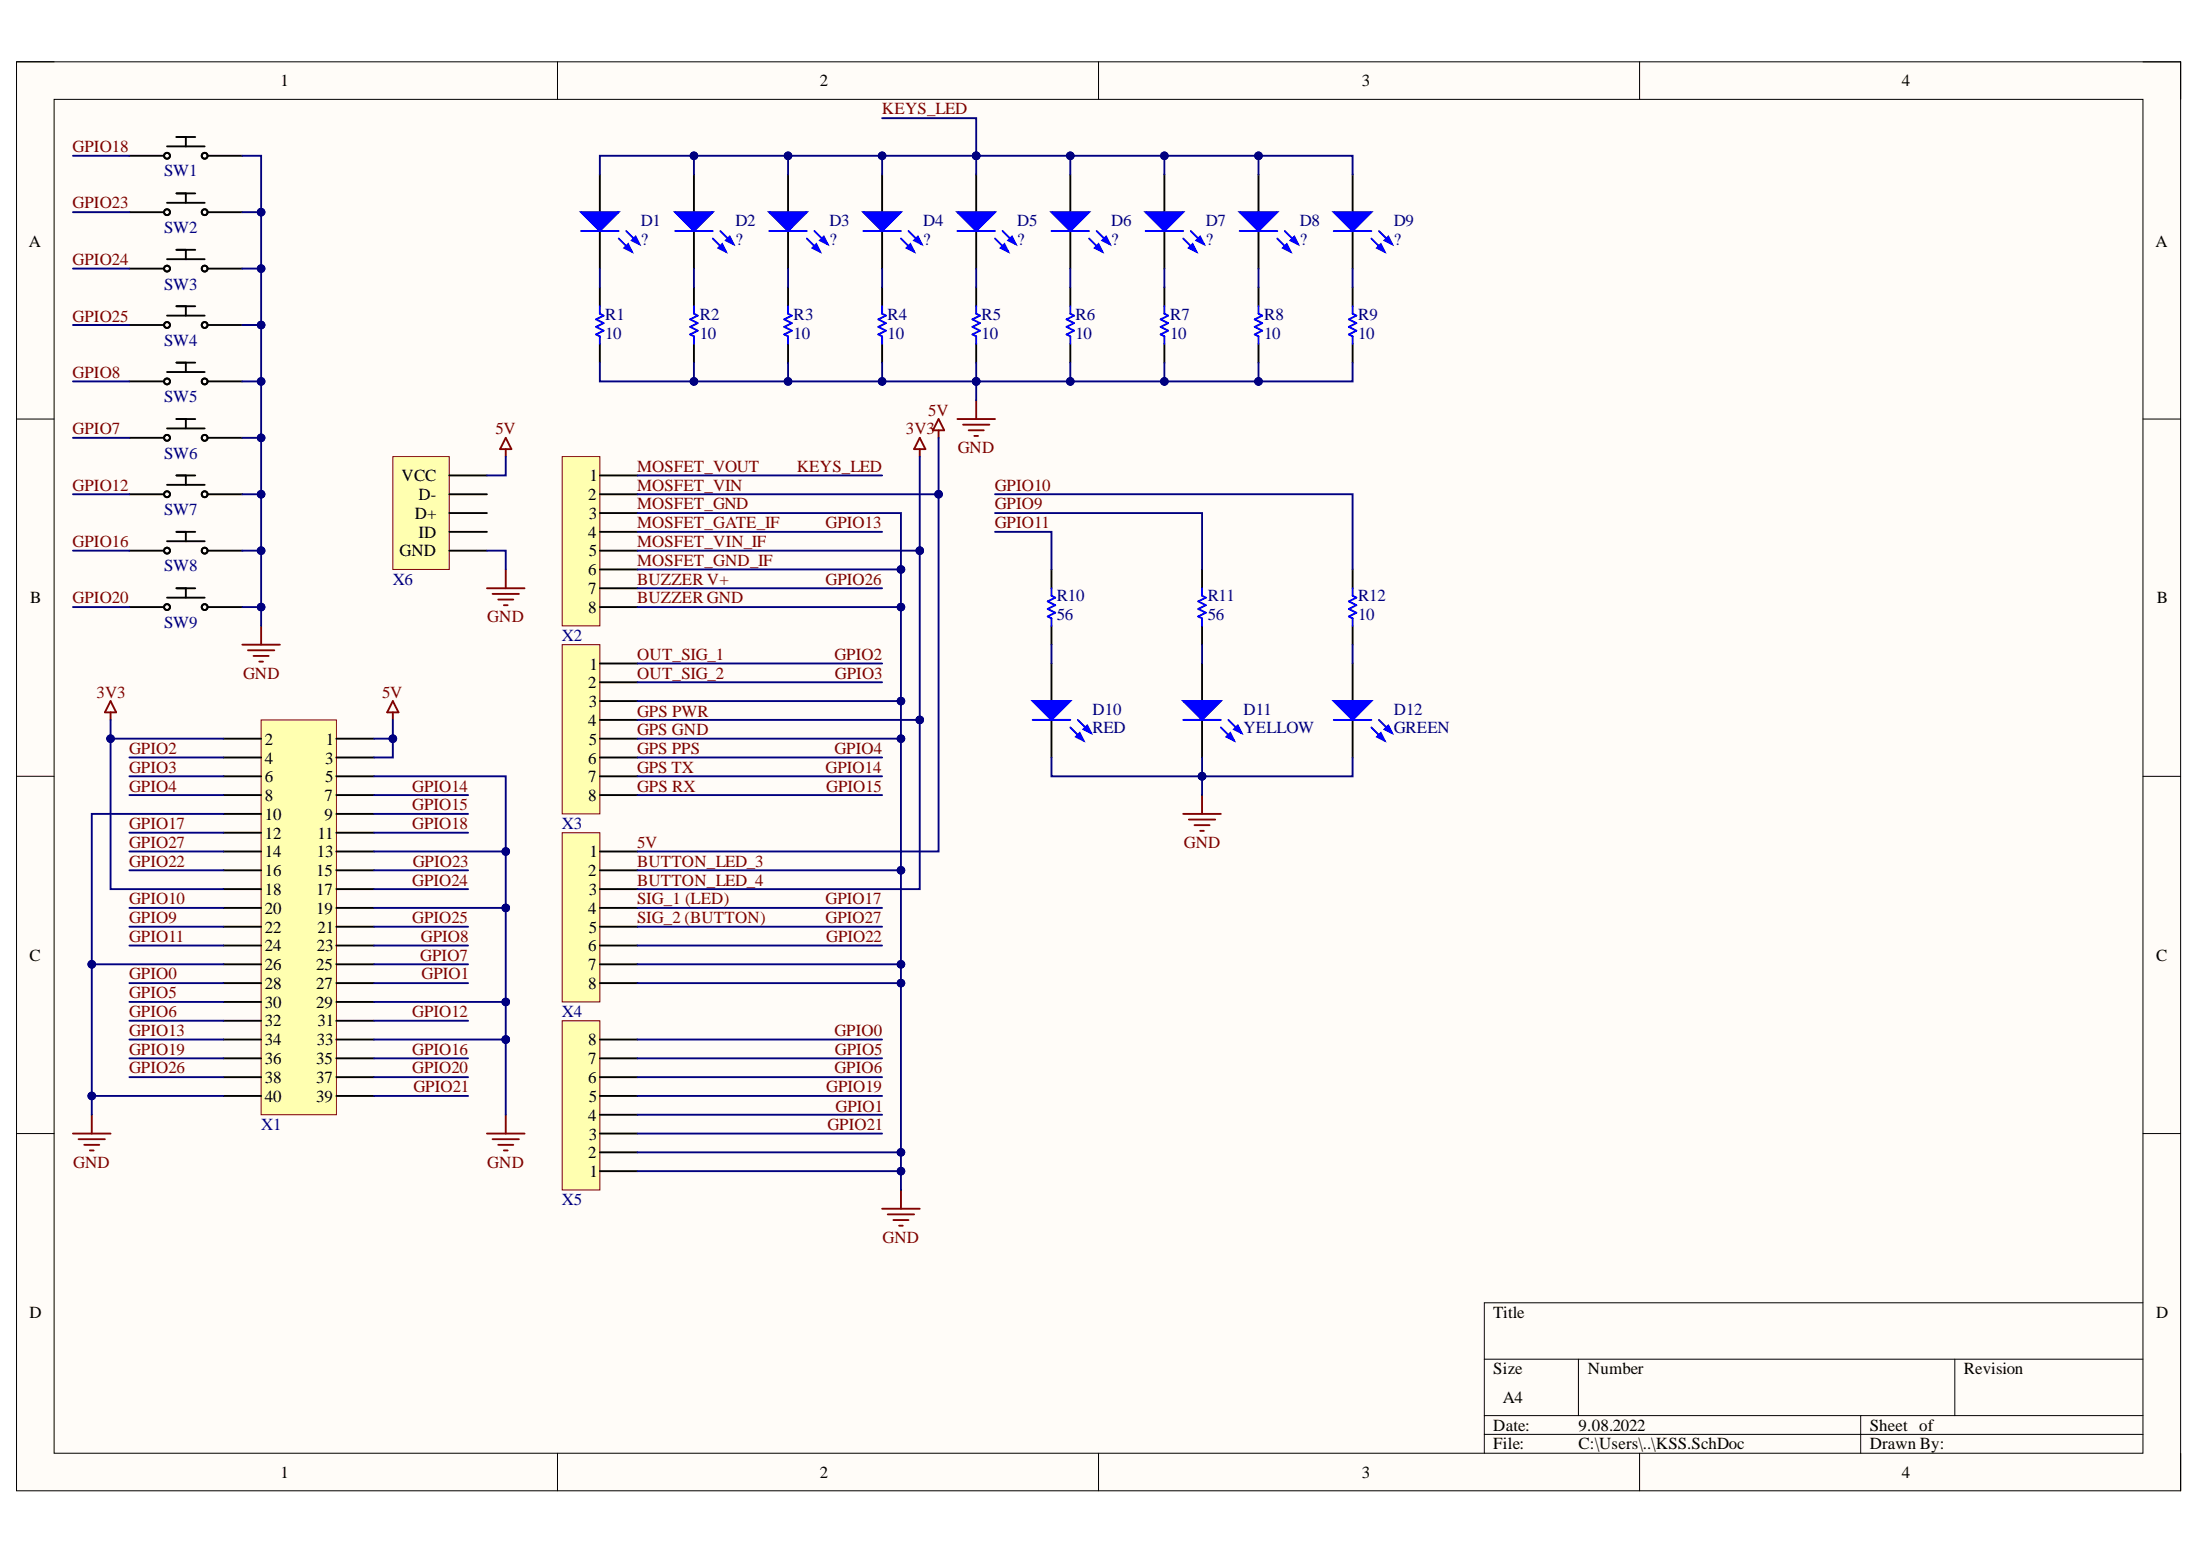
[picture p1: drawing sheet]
# Altium schematic sheet KSS.SchDoc
size A4; SheetNumber: 1; SheetTotal: 1

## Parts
D1  WH  [LED_1206]
D2  WH  [LED_1206]
D3  WH  [LED_1206]
D4  WH  [LED_1206]
D5  WH  [LED_1206]
D6  WH  [LED_1206]
D7  WH  [LED_1206]
D8  WH  [LED_1206]
D9  WH  [LED_1206]
D10  RED  [LED_1206]
D11  YELLOW  [LED_1206]
D12  GREEN  [LED_1206]
D?  SS14  [SMA/DO-214AC]  (value not drawn)
Q?  IRLML6402  [SOT23_3_PIN]
R1  Resistance: 100  [RES 1206]  (hidden comment: Resistor)
R2  Resistance: 100  [RES 1206]  (hidden comment: Resistor)
R3  Resistance: 100  [RES 1206]  (hidden comment: Resistor)
R4  Resistance: 100  [RES 1206]  (hidden comment: Resistor)
R5  Resistance: 100  [RES 1206]  (hidden comment: Resistor)
R6  Resistance: 100  [RES 1206]  (hidden comment: Resistor)
R7  Resistance: 100  [RES 1206]  (hidden comment: Resistor)
R8  Resistance: 100  [RES 1206]  (hidden comment: Resistor)
R9  Resistance: 100  [RES 1206]  (hidden comment: Resistor)
R10  Resistance: 56  [RES 1206]  (hidden comment: Resistor)
R11  Resistance: 56  [RES 1206]  (hidden comment: Resistor)
R12  Resistance: 10  [RES 1206]  (hidden comment: Resistor)
R?  Resistance: 33k  [RES 1206]  (hidden comment: Resistor)
SW1  Pushbutton  [Key switch Outemu]  (value not drawn)
SW2  Pushbutton  [Key switch Outemu]  (value not drawn)
SW3  Pushbutton  [Key switch Outemu]  (value not drawn)
SW4  Pushbutton  [Key switch Outemu]  (value not drawn)
SW5  Pushbutton  [Key switch Outemu]  (value not drawn)
SW6  Pushbutton  [Key switch Outemu]  (value not drawn)
SW7  Pushbutton  [Key switch Outemu]  (value not drawn)
SW8  Pushbutton  [Key switch Outemu]  (value not drawn)
SW9  Pushbutton  [Key switch Outemu]  (value not drawn)
X1  GoldPin_F_20x2  [GOLDPIN_F_20x2]  (value not drawn)
X2  ?  [SCREW_TERMINAL_X8 5,08mm]  (value not drawn)
X3  ?  [SCREW_TERMINAL_X8 5,08mm]  (value not drawn)
X4  ?  [SCREW_TERMINAL_X8 5,08mm]  (value not drawn)
X5  ?  [SCREW_TERMINAL_X8 5,08mm]  (value not drawn)
X6  USB_MICRO_B  [USB_MICRO_B_940 KEYSTONE]  (value not drawn)

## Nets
5V: D?.2(K) Q?.3(D) R?.1 X1.1 X1.3 X2.2 X4.1 X6.1(VCC)  [also labelled MOSFET_VIN]
BUTTON_LED_3: D10.2(K) D11.2(K) D12.2(K) R1.1 R2.1 R3.1 R4.1 R5.1 R6.1 R7.1 R8.1 R9.1 SW1.1 SW2.1 SW3.1 SW4.1 SW5.1 SW6.1 SW7.1 SW8.1 SW9.1 X1.5 X1.10 X1.13 X1.19 X1.26 X1.29 X1.33 X1.40 X2.3 X2.6 X2.8 X3.3 X3.5 X4.2 X4.7 X4.8 X5.1 X5.2 X6.5(GND)  [also labelled BUZZER GND, GND, GPS GND, MOSFET_GND, MOSFET_GND_IF]
BUTTON_LED_4: X1.2 X1.18 X2.5 X3.4 X4.3  [also labelled 3V3, GPS PWR, MOSFET_VIN_IF]
BUZZER V+: X1.38 X2.7  [also labelled GPIO26]
GPIO0: X1.28 X5.8
GPIO1: X1.27 X5.4
GPIO2: X1.4 X3.1  [also labelled OUT_SIG_1]
GPIO3: X1.6 X3.2  [also labelled OUT_SIG_2]
GPIO4: X1.8 X3.6  [also labelled GPS PPS]
GPIO5: X1.30 X5.7
GPIO6: X1.32 X5.6
GPIO7: SW6.2 X1.25
GPIO8: SW5.2 X1.23
GPIO9: R11.2 X1.22
GPIO10: R12.2 X1.20
GPIO11: R10.2 X1.24
GPIO12: SW7.2 X1.31
GPIO13: X1.34 X2.4  [also labelled MOSFET_GATE_IF]
GPIO14: X1.7 X3.7  [also labelled GPS TX]
GPIO15: X1.9 X3.8  [also labelled GPS RX]
GPIO16: SW8.2 X1.35
GPIO17: X1.12 X4.4  [also labelled SIG_1 (LED)]
GPIO18: SW1.2 X1.11
GPIO19: X1.36 X5.5
GPIO20: SW9.2 X1.37
GPIO21: X1.39 X5.3
GPIO22: X1.16 X4.6
GPIO23: SW2.2 X1.15
GPIO24: SW3.2 X1.17
GPIO25: SW4.2 X1.21
GPIO27: X1.14 X4.5  [also labelled SIG_2 (BUTTON)]
KEYS_LED: D1.1(A) D2.1(A) D3.1(A) D4.1(A) D5.1(A) D6.1(A) D7.1(A) D8.1(A) D9.1(A) Q?.2(S) X2.1  [also labelled MOSFET_VOUT]
NetD1_2: D1.2(K) R1.2
NetD2_2: D2.2(K) R2.2
NetD3_2: D3.2(K) R3.2
NetD4_2: D4.2(K) R4.2
NetD5_2: D5.2(K) R5.2
NetD6_2: D6.2(K) R6.2
NetD7_2: D7.2(K) R7.2
NetD8_2: D8.2(K) R8.2
NetD9_2: D9.2(K) R9.2
NetD10_1: D10.1(A) R10.1
NetD11_1: D11.1(A) R11.1
NetD12_1: D12.1(A) R12.1
NetD?_1: D?.1(A) Q?.1(G) R?.2

Not connected (* = marked no-connect by the designer): X6 2(D-) 3(D+) 4(ID)
